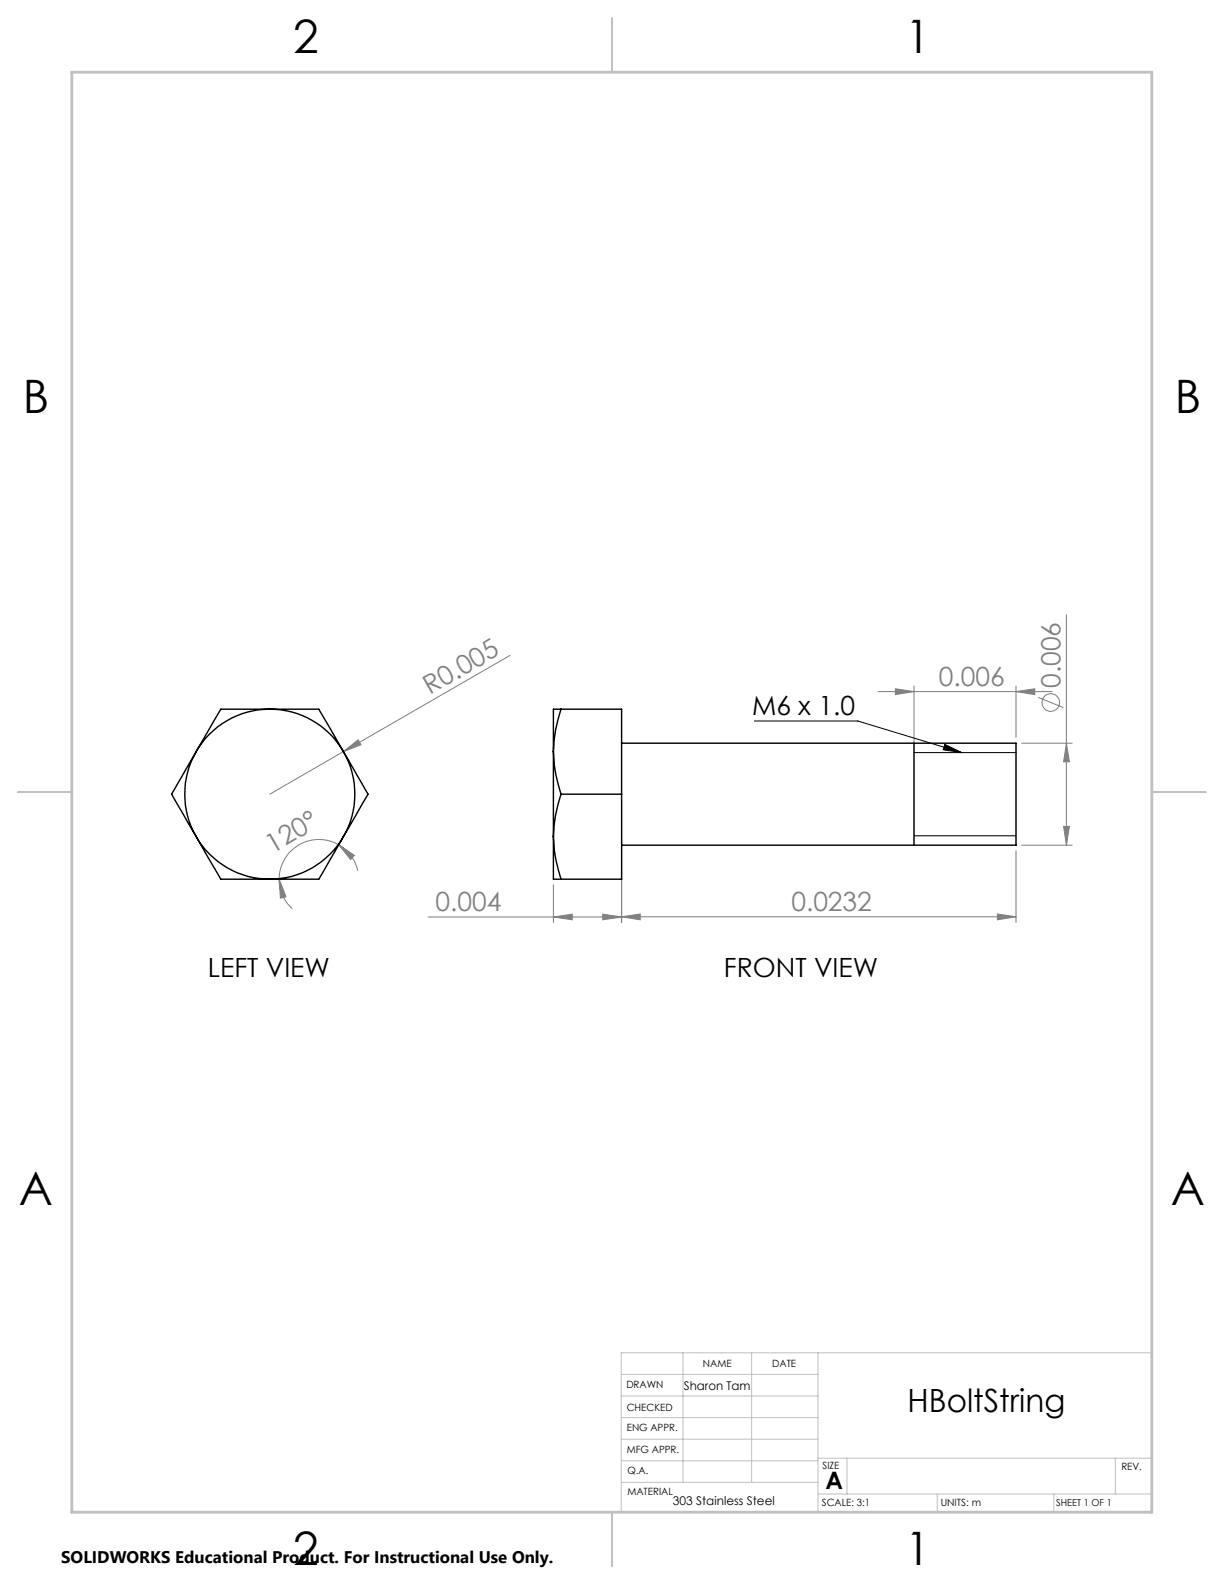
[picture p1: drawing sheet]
<svg xmlns="http://www.w3.org/2000/svg" width="216mm" height="279mm" viewBox="0 0 216 279" stroke-linecap="round" stroke-linejoin="round" font-family="sans-serif">
<g fill="none" stroke="#808080" stroke-width=".18">
<path d="M90 115.6l-29.4 17M188.1 108.4v40.7M60.6 132.6l2.6-2.1 .5 .9zM60.6 132.6l-13 7.5M154.9 122h30.7M157.9 121.5l3.3 .5-3.3 .5zM161.2 121v10.8M179.2 122l3.3-.5v1zM179.2 121v9.1M180.2 131.1h8.9M183.1 123l4.5 1.8M188.1 131.1l.5 3.3h-1z"/>
<path d="M49.2 155.1l1.2 3.1-.9 .2zM49.2 155.1a7.1 7.1 0 0 0 2.3 5.2M59.8 149l2.7 1.9-.7 .7zM59.8 149a7 7 0 0 0-10.6 6.1M59.8 149a7.1 7.1 0 0 1 3.3 4.6M97.6 156.1v6.6M109.6 141.1v21.6M179.2 150.1v12.6M180.2 149.1h8.9M187.6 145.8h1l-.5 3.3zM75.5 161.7h34.1M97.6 161.7l3.3-.4v.9z"/>
<path d="M106.3 161.3l3.3 .4-3.3 .5zM109.6 161.7l3.3-.5v1zM109.6 161.7h69.6M175.9 161.2l3.3 .5-3.3 .5z"/>
<circle cx="185.3" cy="123.9" r="1.55"/>
</g>
<path d="M133.1 127.2h18.2l18.4 5.6M161.2 132.8h18M166.7 131.3l3 1.5-3.3-.5zM161.2 147.4h18" fill="none" stroke="#000" stroke-width=".18"/>
<g fill="none" stroke="#c0c0c0" stroke-width=".18">
<path d="M120.5 238.6v22.9M132.6 238.6v22.9M144.3 238.6v28.1M203.2 238.6h-93.6v28.1M109.6 246.2h34.7M109.6 242.4h34.7M109.6 250h34.7M109.6 253.9h34.7M109.6 257.7h34.7M144.3 257.2h58.9M149.4 257.2v6.3M196.7 257.2v6.3"/>
<path d="M109.6 261.5h34.7M144.3 263.5h58.9M165.3 263.5v3.2M185.9 263.5v3.2"/>
</g>
<path d="M108 3.2v9.5M3.1 139.7h9.6M203.2 139.7h9.5M108 266.7v9.6" fill="none" stroke="#c0c0c0" stroke-width=".25"/>
<path d="M12.7 12.7h190.5v254h-190.5z" fill="none" stroke="#c0c0c0" stroke-width=".5"/>
<path d="M161.2 131.1v18" fill="none" stroke="#000" stroke-width=".25"/>
<g fill="#808080">
<path d="M60.6 132.6l2.6-2.1 .5 .9z"/>
<path d="M106.3 161.3l3.3 .4-3.3 .5zM97.6 161.7l3.3-.4v.9z"/>
<path d="M109.6 161.7l3.3-.5v1zM175.9 161.2l3.3 .5-3.3 .5zM157.9 121.5l3.3 .5-3.3 .5zM179.2 122l3.3-.5v1z"/>
<path d="M59.8 149l2.7 1.9-.7 .7zM49.2 155.1l1.2 3.1-.9 .2z"/>
<path d="M188.1 131.1l.5 3.3h-1zM187.6 145.8h1l-.5 3.3z"/>
</g>
<path d="M166.7 131.3l3 1.5-3.3-.5z" fill="#000"/>
<g fill="none" stroke="#000" stroke-width=".25">
<path d="M34.6 132.6l-4.3 7.5 4.3 7.5M34.6 132.6a15 15 0 0 0 0 15M47.6 125.1a15 15 0 0 0-13 7.5M47.6 125.1a15 15 0 0 1 13 7.5M47.6 125.1h-8.7l-4.3 7.5M47.6 125.1h8.6l4.4 7.5M60.6 132.6a15 15 0 0 1 0 15M60.6 132.6l4.3 7.5-4.3 7.5M97.6 132.6a23.3 23.3 0 0 0 1.4 7.5M97.6 132.6v15M99 125.1a25 25 0 0 0-1.4 7.5M99 125.1h-1.4v7.5"/>
<path d="M99 125.1h10.6v30h-10.6M109.6 131.1h69.6v18h-69.6M34.6 147.6a14.9 14.9 0 0 0 13 7.5M34.6 147.6l4.3 7.5h8.7M60.6 147.6a14.9 14.9 0 0 1-13 7.5M60.6 147.6l-4.4 7.5h-8.6M97.6 147.6a23.3 23.3 0 0 0 1.4 7.5M97.6 147.6v7.5h1.4M99 140.1a25 25 0 0 0-1.4 7.5M99 140.1h10.6"/>
</g>
<g font-size="8.1">
<text x="51.7" y="9.3">2</text>
<text x="159.7" y="9.3">1</text>
<text x="4" y="72.8">B</text>
<text x="207.2" y="72.8">B</text>
<text x="3.3" y="212.5">A</text>
<text x="206.5" y="212.5">A</text>
<text x="51.7" y="276">2</text>
<text x="159.7" y="276">1</text>
</g>
<text font-size="5.6" x="160.1" y="249">HBoltString</text>
<g font-size="4.7" fill="#808080">
<text x="75.8" y="122.6" transform="rotate(-30 75.8 122.6)">R0.005</text>
<text x="165.6" y="121">0.006</text>
<text x="187.1" y="121.3" transform="rotate(-90 187.1 121.3)">0.006</text>
<text x="48.1" y="150.6" transform="rotate(-30 48.1 150.6)">120°</text>
<text x="76.8" y="160.7">0.004</text>
<text x="139.6" y="160.7">0.0232</text>
</g>
<g font-size="4.7">
<text x="132.6" y="126.1">M6 x 1.0</text>
<text x="36.7" y="172.3">LEFT VIEW</text>
<text x="127.7" y="172.3">FRONT VIEW</text>
</g>
<text font-size="4.2" x="145.6" y="262.7">A</text>
<text font-size="3" x="10.8" y="275.7">SOLIDWORKS Educational Product. For Instructional Use Only.</text>
<g font-size="2.1">
<text x="120.6" y="245.2">Sharon Tam</text>
<text x="118.7" y="265.5">303 Stainless Steel</text>
</g>
<g font-size="1.8">
<text x="110.5" y="244.8">DRAWN</text>
<text x="124" y="241.1">NAME</text>
<text x="136.2" y="241.1">DATE</text>
<text x="110.5" y="248.9">CHECKED</text>
<text x="110.6" y="252.5">ENG APPR.</text>
<text x="110.6" y="256.3">MFG APPR.</text>
<text x="110.7" y="260">Q.A.</text>
<text x="110.7" y="263.6">MATERIAL</text>
<text x="145.1" y="259">SIZE</text>
<text x="197.8" y="259.2">REV.</text>
<text x="145" y="265.7">SCALE: 3:1</text>
<text x="165.9" y="265.7">UNITS: m</text>
</g>
<text font-size="1.7" x="186.3" y="265.7">SHEET 1 OF 1</text>
</svg>
